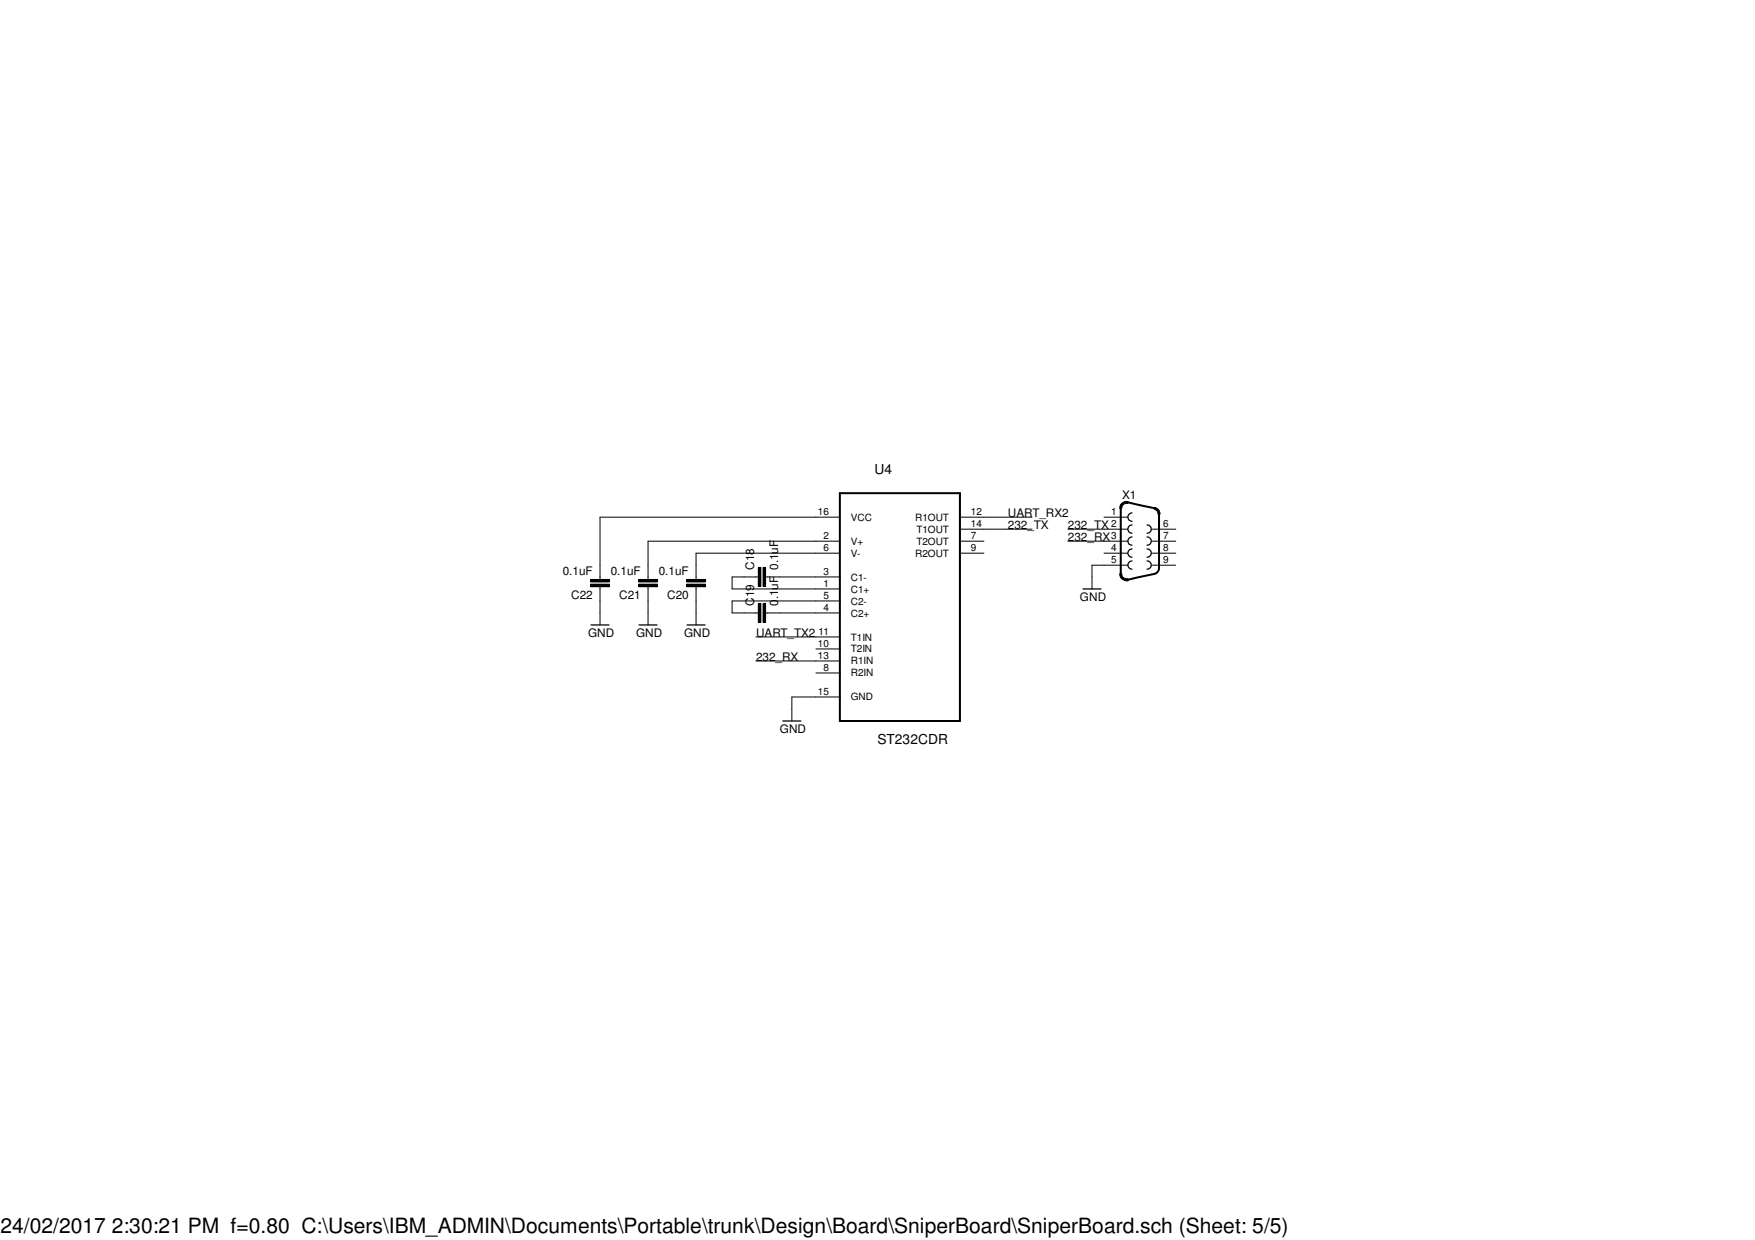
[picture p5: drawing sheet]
<svg xmlns="http://www.w3.org/2000/svg" width="297mm" height="210mm" viewBox="0 0 297 210" stroke-linecap="round" stroke-linejoin="round" font-family="sans-serif">
<g fill="none" stroke="#000" stroke-width=".21">
<path d="M183.3 99.7h3M191.6 88.9a.7 .7 0 0 0-.7 .7 .7 .7 0 0 0 .7 .7M191.6 86.8a.72 .72 0 0 0-.7 .7 .72 .72 0 0 0 .7 .8M191.6 90.9a.7 .7 0 0 0-.7 .7 .7 .7 0 0 0 .7 .7M191.6 92.9a.7 .7 0 0 0-.7 .7 .7 .7 0 0 0 .7 .7M191.6 95a.7 .7 0 0 0-.7 .7 .7 .7 0 0 0 .7 .7M194.1 88.9a.7 .7 0 0 1 .8 .7 .7 .7 0 0 1-.8 .7M194.1 92.9a.7 .7 0 0 1 .8 .7 .7 .7 0 0 1-.8 .7M194.1 90.9a.7 .7 0 0 1 .8 .7 .7 .7 0 0 1-.8 .7M194.1 95a.7 .7 0 0 1 .8 .7 .7 .7 0 0 1-.8 .7M100 105.8h3.1M108.2 105.8h3"/>
<path d="M116.3 105.8h3M132.5 122h3"/>
</g>
<g fill="#000">
<path d="M189.5 97.1h.4a.79 .79 0 0 0 1 .9l.1 .3a1.19 1.19 0 0 1-1.5-1.2z" fill-rule="evenodd"/>
<path d="M189.6 85.4a1.17 1.17 0 0 1 1.4-.5l-.1 .3a.83 .83 0 0 0-1 .9h-.4z" fill-rule="evenodd"/>
<path d="M195.4 85.9a1.1 1.1 0 0 1 .9 1.1h-.3a.82 .82 0 0 0-.6-.8z" fill-rule="evenodd"/>
</g>
<g fill="none" stroke="#000" stroke-width=".17">
<path d="M99.9 98.1h3.3v.4h-3.3zM99.9 98.9h3.3v.4h-3.3zM101.6 99.3v6.5M108.1 98.1h3.2v.4h-3.2zM108.1 98.9h3.2v.4h-3.2zM109.7 99.3v6.5M116.2 98.1h3.2v.4h-3.2zM116.2 98.9h3.2v.4h-3.2zM117.8 99.3v6.5M128.4 96.1h.4v3.2h-.4zM128.4 97.7h-4.5v2h18.3M129.2 96.1h.4v3.2h-.4z"/>
<path d="M129.6 97.7h12.6M142.2 87.5h-40.6v10.6M142.2 91.6h-32.5v6.5M142.2 93.6h-24.4v4.5M162.5 87.5h12.2M162.5 89.6h12.2M162.5 91.6h4M162.5 93.6h4M180.8 89.6h10.1M180.8 91.6h10.1M186.9 87.5h4M186.9 93.6h4"/>
<path d="M189.5 97.1h.4a.79 .79 0 0 0 1 .9l.1 .3a1.19 1.19 0 0 1-1.5-1.2zM189.6 85.4a1.17 1.17 0 0 1 1.4-.5l-.1 .3a.83 .83 0 0 0-1 .9h-.4zM190.9 95.7h-6.1v4M194.9 89.6h4.1M194.9 91.6h4.1M194.9 93.6h4.1M194.9 95.7h4.1M195.4 85.9a1.1 1.1 0 0 1 .9 1.1h-.3a.82 .82 0 0 0-.6-.8zM127.9 107.8h14.3M127.9 111.9h14.3M128.4 102.2h.4v3.2h-.4zM129.2 102.2h.4v3.2h-.4z"/>
<path d="M129.6 103.8h12.6M138.1 109.9h4.1M138.1 113.9h4.1M142.2 101.7h-18.3v2.1h4.5M142.2 118h-8.2v4"/>
</g>
<path d="M142.2 83.5h20.3v38.5h-20.3zM189.7 86.1v11M190.9 85l4.5 1M196.2 87v9.1a1.03 1.03 0 0 1-.8 1.1l-4.5 .9" fill="none" stroke="#000" stroke-width=".34"/>
<path d="M99.9 98.3h3.3M99.9 99.1h3.3M108.1 98.3h3.2M108.1 99.1h3.2M116.2 98.3h3.2M116.2 99.1h3.2M128.6 96.1v3.2M129.4 96.1v3.2M128.6 102.2v3.2M129.4 102.2v3.2" fill="none" stroke="#000" stroke-width=".42"/>
<text font-size="3.6" x=".1" y="208.7">24/02/2017 2:30:21 PM f=0.80 C:\Users\IBM_ADMIN\Documents\Portable\trunk\Design\Board\SniperBoard\SniperBoard.sch (Sheet: 5/5)</text>
<g font-size="2.3">
<text x="148" y="80.3">U4</text>
<text x="148.5" y="126">ST232CDR</text>
</g>
<g font-size="2">
<text x="170.6" y="87.5">UART_RX2</text>
<text x="170.6" y="89.6">232_TX</text>
<text x="180.8" y="89.6">232_TX</text>
<text x="189.9" y="84.5">X1</text>
<text x="180.8" y="91.6">232_RX</text>
<text x="95.2" y="97.4">0.1uF</text>
<text x="96.7" y="101.5">C22</text>
<text x="103.4" y="97.4">0.1uF</text>
<text x="104.8" y="101.5">C21</text>
<text x="111.5" y="97.4">0.1uF</text>
<text x="112.9" y="101.5">C20</text>
<text x="127.6" y="96.5" transform="rotate(-90 127.6 96.5)">C18</text>
<text x="131.7" y="96.5" transform="rotate(-90 131.7 96.5)">0.1uF</text>
<text x="182.8" y="101.7">GND</text>
<text x="99.5" y="107.8">GND</text>
<text x="107.7" y="107.8">GND</text>
<text x="115.8" y="107.8">GND</text>
<text x="127.6" y="102.6" transform="rotate(-90 127.6 102.6)">C19</text>
<text x="128" y="107.8">UART_TX2</text>
<text x="131.7" y="102.6" transform="rotate(-90 131.7 102.6)">0.1uF</text>
<text x="128" y="111.9">232_RX</text>
<text x="132" y="124.1">GND</text>
</g>
<g font-size="1.7">
<text x="138.4" y="87.2">16</text>
<text x="144" y="88.1">VCC</text>
<text x="154.9" y="88.1">R1OUT</text>
<text x="164.3" y="87.2">12</text>
<text x="164.3" y="89.3">14</text>
<text x="188.1" y="87.2">1</text>
<text x="188.1" y="89.3">2</text>
<text x="196.8" y="89.3">6</text>
<text x="139.4" y="91.3">2</text>
<text x="139.4" y="93.3">6</text>
<text x="144" y="92.2">V+</text>
<text x="144" y="94.2">V-</text>
<text x="154.9" y="94.2">R2OUT</text>
<text x="155.1" y="90.2">T1OUT</text>
<text x="155.1" y="92.2">T2OUT</text>
<text x="164.3" y="91.3">7</text>
<text x="164.3" y="93.3">9</text>
<text x="188.1" y="91.3">3</text>
<text x="188.1" y="93.3">4</text>
<text x="188.1" y="95.4">5</text>
<text x="196.8" y="91.3">7</text>
<text x="196.8" y="93.3">8</text>
<text x="196.8" y="95.4">9</text>
<text x="139.4" y="97.4">3</text>
<text x="139.4" y="99.4">1</text>
<text x="139.4" y="101.5">5</text>
<text x="144" y="98.3">C1-</text>
<text x="144" y="100.3">C1+</text>
<text x="138.6" y="107.5">11</text>
<text x="139.4" y="103.5">4</text>
<text x="144" y="102.4">C2-</text>
<text x="144" y="104.4">C2+</text>
<text x="138.4" y="109.6">10</text>
<text x="138.4" y="111.6">13</text>
<text x="139.4" y="113.6">8</text>
<text x="144" y="108.5">T1IN</text>
<text x="144" y="110.4">T2IN</text>
<text x="144" y="112.5">R1IN</text>
<text x="138.4" y="117.7">15</text>
<text x="144" y="114.5">R2IN</text>
<text x="144" y="118.6">GND</text>
</g>
</svg>
